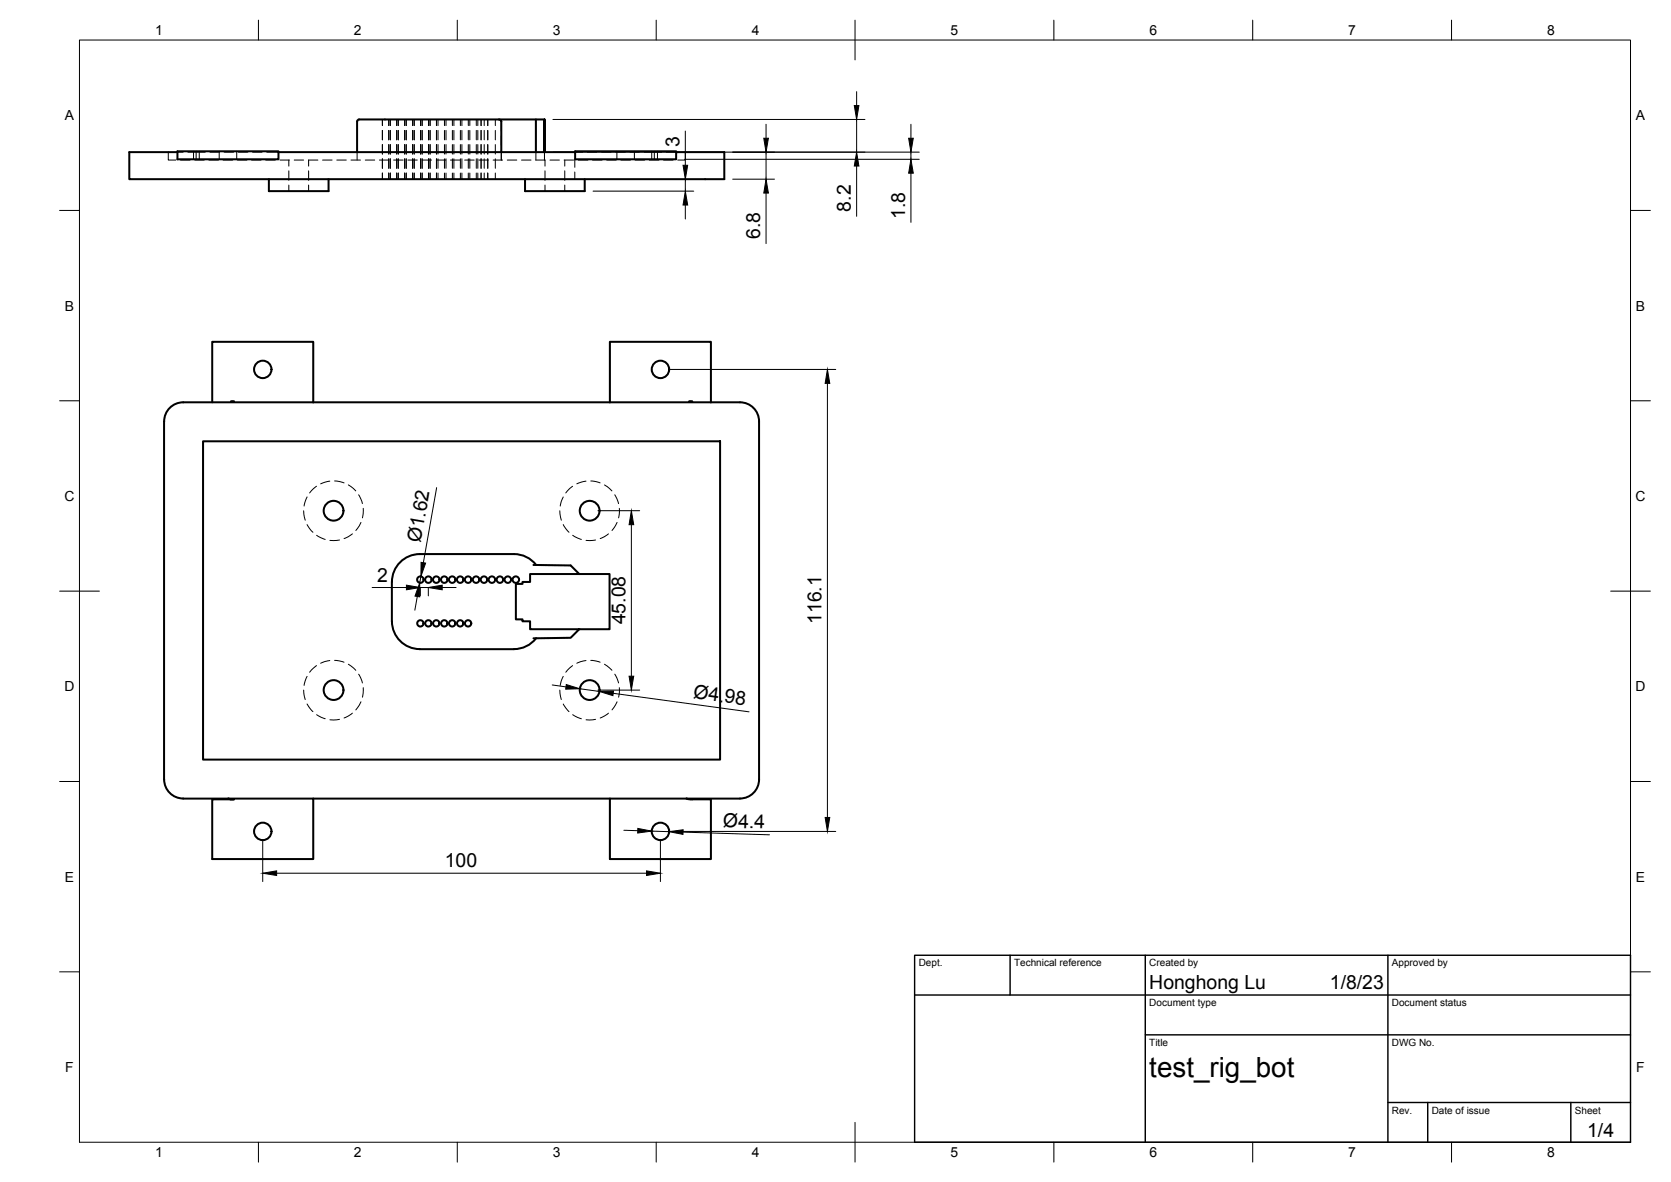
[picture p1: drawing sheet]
<svg xmlns="http://www.w3.org/2000/svg" width="420mm" height="297mm" viewBox="0 0 420 297" stroke-linecap="round" stroke-linejoin="round" font-family="sans-serif">
<!-- layer: Visible -->
<g fill="none" stroke="#000" stroke-width=".51">
<path d="M44.6 38.2h-12.1v6.8h149.6v-6.8h-12.1M44.6 38h25.4v2h-25.4zM70 38.2h74.6M89.8 30.5v7.7M90.3 30h35.2l.5 .4v7.8M90.3 30l-.4 .3-.1 .2M125.4 30h11.5M134.7 30v8.2M136.9 38.2v-8.2v8.2M144.6 38h25.4v2h-25.4zM67.6 45v3h15v-3M132 45v3h15v-3"/>
<path d="M41.3 105.9v90M51.1 110.9h130v80h-130zM53.4 101.1v-15.2h25.4v15.2M58.1 100.9h.8zM78.8 101.1h-32.7a4.8 4.8 0 0 0-4.8 4.8M78.8 101.1h107.3a4.8 4.8 0 0 1 4.8 4.8v90a4.8 4.8 0 0 1-4.8 4.8M153.4 101.1v-15.2h25.4v15.2M173.3 100.9h.7h-.7M98.5 146.2v9.9M98.6 156.1a7 7 0 0 0 6.9 7h23.8a7 7 0 0 0 5.5-2.7M134.1 142l9.4 .1 2.1 2.2h-12.3v1.9h-1.9v.5h-1.7v8.9h1.7v.5h1.9v2h12.3l-2.1 2.2-9.4 .1M134.8 142a7 7 0 0 0-5.6-2.8h-23.7a7 7 0 0 0-6.9 7"/>
<path d="M145.6 144.3h7.7v13.8h-7.7M41.3 195.9a4.8 4.8 0 0 0 4.8 4.8M46.1 200.7h32.7v15.2h-25.4v-15h5.4M57.4 200.7l1.5 .2M78.8 200.7h74.6M172.6 200.7l1.4 .2M186.1 200.7h-32.7v15.2h25.4v-15h-4.7"/>
<circle cx="66.1" cy="92.8" r="2.19"/>
<circle cx="166.1" cy="92.8" r="2.19"/>
<circle cx="83.9" cy="128.4" r="2.49"/>
<circle cx="148.3" cy="128.4" r="2.49"/>
<circle cx="105.7" cy="145.7" r=".81"/>
<circle cx="105.7" cy="156.7" r=".79"/>
<circle cx="107.7" cy="145.7" r=".81"/>
<circle cx="107.7" cy="156.7" r=".79"/>
<circle cx="109.7" cy="145.7" r=".81"/>
<circle cx="109.7" cy="156.7" r=".79"/>
<circle cx="111.7" cy="145.7" r=".81"/>
<circle cx="111.7" cy="156.7" r=".79"/>
<circle cx="113.7" cy="145.7" r=".81"/>
<circle cx="113.7" cy="156.7" r=".79"/>
<circle cx="115.7" cy="145.7" r=".81"/>
<circle cx="115.7" cy="156.7" r=".79"/>
<circle cx="117.7" cy="145.7" r=".81"/>
<circle cx="117.7" cy="156.7" r=".79"/>
<circle cx="119.7" cy="145.7" r=".81"/>
<circle cx="121.7" cy="145.7" r=".81"/>
<circle cx="123.7" cy="145.7" r=".81"/>
<circle cx="125.7" cy="145.7" r=".81"/>
<circle cx="127.7" cy="145.7" r=".81"/>
<circle cx="129.7" cy="145.7" r=".81"/>
<circle cx="83.9" cy="173.4" r="2.49"/>
<circle cx="148.3" cy="173.4" r="2.49"/>
<circle cx="66.1" cy="208.9" r="2.19"/>
<circle cx="166.1" cy="208.9" r="2.19"/>
</g>
<!-- layer: Hidden -->
<g fill="none" stroke="#000" stroke-width=".25">
<path d="M42.3 38.2v2h1.9M44.6 38.2h1.4M47.2 38.2h4.4M48.7 38v2M49.3 38v2M50.1 38v2M52.8 38.2h2.4M55.1 38v2M56.4 38.2h2.3M59.5 38v2M59.9 38.2h2.4M63.5 38.2h2.4"/>
<path d="M67.1 38.2h2.9M89.8 38.2v2M96.1 30v1.6M96.1 32.8v2.3M96.1 36.3v2.4M96.1 39.9v2.4M96.2 30v1.6M96.2 32.8v2.3M96.2 36.3v2.4M96.2 39.9v2.4M97.7 30v1.6M97.7 32.8v2.3"/>
<path d="M97.7 36.3v2.4M97.7 39.9v2.4M98.1 30v1.6M98.1 32.8v2.3M98.1 36.3v2.4M98.1 39.9v2.4M99.7 30v1.6M99.7 32.8v2.3M99.7 36.3v2.4M99.7 39.9v2.4M100.1 30v1.6M100.1 32.8v2.3"/>
<path d="M100.1 36.3v2.4M100.1 39.9v2.4M101.7 30v1.6M101.7 32.8v2.3M101.7 36.3v2.4M101.7 39.9v2.4M102.1 30v1.6M102.1 32.8v2.3M102.1 36.3v2.4M102.1 39.9v2.4M103.7 30v1.6M103.7 32.8v2.3"/>
<path d="M103.7 36.3v2.4M103.7 39.9v2.4M103.8 30v1.6M103.8 32.8v2.3M103.8 36.3v2.4M103.8 39.9v2.4M104.1 30v1.6M104.1 32.8v2.3M104.1 36.3v2.4M104.1 39.9v2.4M105.7 30v1.6M105.7 32.8v2.3"/>
<path d="M105.7 36.3v2.4M105.7 39.9v2.4M106.1 30v1.6M106.1 32.8v2.3M106.1 36.3v2.4M106.1 39.9v2.4M106.2 30v1.6M106.2 32.8v2.3M106.2 36.3v2.4M106.2 39.9v2.4M107.7 30v1.6M107.7 32.8v2.3"/>
<path d="M107.7 36.3v2.4M107.7 39.9v2.4M108.1 30v1.6M108.1 32.8v2.3M108.1 36.3v2.4M108.1 39.9v2.4M109.7 30v1.6M109.7 32.8v2.3M109.7 36.3v2.4M109.7 39.9v2.4M110.1 30v1.6M110.1 32.8v2.3"/>
<path d="M110.1 36.3v2.4M110.1 39.9v2.4M111.8 30v1.6M111.8 32.8v2.3M111.8 36.3v2.4M111.8 39.9v2.4M112.1 30v1.6M112.1 32.8v2.3M112.1 36.3v2.4M112.1 39.9v2.4M113.7 30v1.6M113.7 32.8v2.3"/>
<path d="M113.7 36.3v2.4M113.7 39.9v2.4M114.1 30v1.6M114.1 32.8v2.3M114.1 36.3v2.4M114.1 39.9v2.4M115.8 30v1.6M115.8 32.8v2.3M115.8 36.3v2.4M115.8 39.9v2.4M116.1 30v1.6M116.1 32.8v2.3"/>
<path d="M116.1 36.3v2.4M116.1 39.9v2.4M117.8 30v1.6M117.8 32.8v2.3M117.8 36.3v2.4M117.8 39.9v2.4M118.1 30v1.6M118.1 32.8v2.3M118.1 36.3v2.4M118.1 39.9v2.4M119.8 30v1.6M119.8 32.8v2.3"/>
<path d="M119.8 36.3v2.4M119.8 39.9v2.4M120.1 30v1.6M120.1 32.8v2.3M120.1 36.3v2.4M120.1 39.9v2.4M121 30v1.6M121 32.8v2.3M121 36.3v2.4M121 39.9v2.4M121.8 30v1.6M121.8 32.8v2.3"/>
<path d="M121.8 36.3v2.4M121.8 39.9v2.4M122.6 30v1.6M122.6 32.8v2.3M122.6 36.3v2.4M122.6 39.9v2.4M124.5 30v1.6M124.5 32.8v2.3M124.5 36.3v2.4M124.5 39.9v2.4M125.4 30l.4 .1 .2 .3v2.6M126 34.2v2.4"/>
<path d="M126 37.8v2.4M134.7 38.2v2M136.9 38.2v2M144.6 38.2h1.9M147.7 38.2h2.4M151.3 38.2h2.3M154.8 38.2h2.4M155.1 38v2M158.4 38.2h2.4M159.5 38v2M162 38.2h4.3M163.9 38v2"/>
<path d="M164.5 38v2M165.3 38v2M167.5 38.2h2.5M172.3 38.2v2h-1.9M45.4 40.2h2.4M49 40.2h2.4M52.5 40.2h2.4M56.1 40.2h2.4M59.7 40.2h2.4M63.3 40.2h2.3M66.8 40.2h2.4M70.4 40.2h2.4"/>
<path d="M72.6 40.2v1.5M72.6 42.9v2.4M72.6 46.5v1.5M74 40.2h2.3M77.6 42.9v2.4M77.6 46.5v1.5M79.9 40.2h-2.3v1.5M81.1 40.2h2.4M84.7 40.2h2.4M88.3 40.2h2.3M91.8 40.2h2.4M95.4 40.2h2.4"/>
<path d="M96.1 43.5v1.5M96.2 43.5v1.5M97.7 43.5v1.5M98.1 43.5v1.5M99 40.2h2.4M99.7 43.5v1.5M100.1 43.5v1.5M101.7 43.5v1.5M102.1 43.5v1.5M102.6 40.2h2.3M103.7 43.5v1.5M103.8 43.5v1.5"/>
<path d="M104.1 43.5v1.5M105.7 43.5v1.5M106.1 40.2h2.4M106.1 43.5v1.5M106.2 43.5v1.5M107.7 43.5v1.5M108.1 43.5v1.5M109.7 40.2h2.4M109.7 43.5v1.5M110.1 43.5v1.5M111.8 43.5v1.5M112.1 43.5v1.5"/>
<path d="M113.3 40.2h2.4M113.7 43.5v1.5M114.1 43.5v1.5M115.8 43.5v1.5M116.1 43.5v1.5M116.8 40.2h2.4M117.8 43.5v1.5M118.1 43.5v1.5M119.8 43.5v1.5M120.1 43.5v1.5M120.4 40.2h2.4M121 43.5v1.5"/>
<path d="M121.8 43.5v1.5M122.6 43.5v1.5M124 40.2h2.4M124.5 43.5v1.5M127.6 40.2h2.3M131.1 40.2h2.4M134.7 40.2h2.4M137 40.2v1.5M137 42.9v2.4M137 46.5v1.5M138.3 40.2h2.4M141.8 40.2h2.4"/>
<path d="M142 40.2v1.5M142 42.9v2.4M142 46.5v1.5M144.5 40.2v1.8M144.5 43.2v1.8M145.4 40.2h2.4M149 40.2h2.4M152.6 40.2h2.3M156.1 40.2h2.4M159.7 40.2h2.4M163.3 40.2h2.4M166.9 40.2h2.3"/>
<path d="M76.3 128.4l.5 2.3M77.2 131.8l1.5 2M77.2 124.9l-.7 2.3M79.6 122.2l-1.7 1.7M79.6 134.5l2.2 1.1M82.9 120.9l-2.3 .7M84.1 120.9l2.4 .5M85.4 135.7l-2.4 .1M87.6 121.9l1.9 1.5M88.6 134.2l-2.1 1.1M90.2 124.3l.9 2.3M90.8 131.3l-1.3 2"/>
<path d="M91.3 127.7l-.2 2.4M140.8 128.4l.3 2.3M141.6 131.8l1.5 2M141.6 124.9l-.7 2.3M144 122.2l-1.7 1.7M144 134.5l2.2 1.1M147.3 120.9l-2.3 .7M148.5 120.9l2.4 .5M149.8 135.7l-2.4 .1M152 121.9l1.9 1.5M153 134.2l-2.1 1.1M154.6 124.3l.9 2.3"/>
<path d="M155.2 131.3l-1.3 2M155.7 127.7l-.2 2.4M76.3 173.4l.5 2.4M77.2 176.9l1.5 1.9M77.2 170l-.7 2.2M79.6 167.3l-1.7 1.6M79.6 179.6l2.2 1M82.9 166l-2.3 .7M84.1 166l2.4 .4M87.6 166.9l1.9 1.6M88.6 179.2l-2.1 1.2M90.2 169.4l.9 2.2"/>
<path d="M90.8 176.4l-1.3 2M91.3 172.8l-.2 2.4M140.8 173.4l.3 2.4M141.6 176.9l1.5 1.9M141.6 170l-.7 2.2M144 167.3l-1.7 1.6M144 179.6l2.2 1M147.3 166l-2.3 .7M148.5 166l2.4 .4M152 166.9l1.9 1.6M153 179.2l-2.1 1.2M154.6 169.4l.9 2.2"/>
<path d="M155.2 176.4l-1.3 2M155.7 172.8l-.2 2.4M85.4 180.8l-2.4 .1M149.8 180.8l-2.4 .1"/>
</g>
<!-- layer: BORDER -->
<g fill="none" stroke="#000" stroke-width=".25">
<path d="M20 10.1h390v276.9h-390zM65 5.1v5M115 5.1v5M165 5.1v5M215 5.1v10M265 5.1v5M315 5.1v5M365 5.1v5M15 52.9h5M410 52.9h5M15 100.7h5M410 100.7h5"/>
<path d="M15 148.6h10M405 148.6h10M15 196.4h5M410 196.4h5M15 244.2h5M410 244.2h5M65 287v5M115 287v5M165 287v5M215 282.1v9.9M265 287v5M315 287v5"/>
<path d="M365 287v5"/>
</g>
<!-- layer: TITLEBLOCK -->
<path d="M230 240.1h180v46.9h-180zM230 250h180M254 240.1v9.9M288 240.1v46.9M349 240.1v46.9M288 260.1h122M349 277.1h61M359 277.1v9.9M395 277.1v9.9" fill="none" stroke="#000" stroke-width=".36"/>
<!-- layer: FD_Dimensions -->
<g fill="none" stroke="#000" stroke-width=".25">
<path d="M139 38.2h92.1M139 30h78.5M172.3 32.9v8.6M192.6 31.2v3.5M192.6 38.2v6.8M215.4 23v3.5M215.4 30v8.2M229 31.2v3.5M229 38.2v1.8M149.1 48h25.3M172.1 40h59M172.3 45v3"/>
<path d="M172.3 51.5v3.5M184.2 45h10.5M192.6 48.5v12.7M215.4 41.7v12.7M229 43.5v12.4M168.1 92.8h42M208 96.3v109.1M109.8 122.5l-3.4 18.9M150.3 128.3h10.5M158.7 131.9v38M93.6 147.6h8.6M104.9 149.9l-.6 3.4"/>
<path d="M105.7 147.8v1.9M105.7 147.6h2M105.8 144.9l-.3 1.6M107.7 147.8v1.9M111.2 147.6h3.5M138.9 172.1l3.4 .5M145.8 173.1l4.9 .7M150.3 173.4h10.5M154.2 174.2l34.1 4.7M66.1 211v10.5M69.6 219.4h93M156.9 208.6l3.5 .2"/>
<path d="M163.9 208.9l4.4 .1M166.1 211v10.5M168.1 208.9h42M171.7 209.1l21.8 .7"/>
</g>
<g fill="#000" stroke="#000" stroke-width=".25">
<path d="M192 34.7h1.2l-.6 3.5zM214.8 26.5h1.2l-.6 3.5zM228.5 34.7h1.1l-.6 3.5zM172.3 48l.6 3.5h-1.2zM171.7 41.5h1.2l-.6 3.5zM192.6 45l.6 3.5h-1.2zM215.4 38.2l.6 3.5h-1.2zM229 40l.6 3.5h-1.1zM208 92.8l.6 3.5h-1.1zM158.7 128.3l.6 3.6h-1.1zM102.2 147.1l3.5 .5-3.5 .6zM105.5 146.5v3.5l-1.1-.2z"/>
<path d="M105.9 141.3l1.1 .2-1.2 3.4zM107.7 147.6l3.5-.5v1.1zM142.4 172l3.4 1.1-3.6 .1zM150.7 173.8l3.6-.1-.2 1.1zM158.2 169.9h1.1l-.6 3.5zM66.1 219.4l3.5-.6v1.2zM160.4 208.2l3.5 .7-3.6 .4zM162.6 218.8l3.5 .6-3.5 .6zM168.3 209l3.5-.5-.1 1.2zM207.5 205.4h1.1l-.6 3.5z"/>
</g>
<text font-size="7" x="289" y="270.6">test_rig_bot</text>
<g font-size="4.9">
<text x="170.9" y="36.8" transform="rotate(-90 170.9 36.8)">3</text>
<text x="213.9" y="53.2" transform="rotate(-90 213.9 53.2)">8.2</text>
<text x="227.6" y="55" transform="rotate(-90 227.6 55)">1.8</text>
<text x="191.2" y="60" transform="rotate(-90 191.2 60)">6.8</text>
<text x="105.7" y="136.5" transform="rotate(-80 105.7 136.5)">Ø1.62</text>
<text x="94.8" y="146.2">2</text>
<text x="157.3" y="156.9" transform="rotate(-90 157.3 156.9)">45.08</text>
<text x="206.6" y="156.8" transform="rotate(-90 206.6 156.8)">116.1</text>
<text x="174.2" y="175.4" transform="rotate(8 174.2 175.4)">Ø4.98</text>
<text x="181.8" y="207.9" transform="rotate(2 181.8 207.9)">Ø4.4</text>
<text x="111.8" y="218">100</text>
<text x="289" y="248.5">Honghong Lu</text>
<text x="334.4" y="248.5">1/8/23</text>
<text x="399.1" y="285.7">1/4</text>
</g>
<g font-size="3.5">
<text x="39" y="8.8">1</text>
<text x="89" y="8.8">2</text>
<text x="139" y="8.8">3</text>
<text x="189" y="8.8">4</text>
<text x="239" y="8.8">5</text>
<text x="289" y="8.8">6</text>
<text x="339" y="8.8">7</text>
<text x="389" y="8.8">8</text>
<text x="16.3" y="30.2">A</text>
<text x="411.3" y="30.2">A</text>
<text x="16.3" y="78">B</text>
<text x="411.3" y="78">B</text>
<text x="16.2" y="125.9">C</text>
<text x="411.2" y="125.9">C</text>
<text x="16.2" y="173.7">D</text>
<text x="411.2" y="173.7">D</text>
<text x="16.3" y="221.6">E</text>
<text x="411.3" y="221.6">E</text>
<text x="16.4" y="269.4">F</text>
<text x="411.4" y="269.4">F</text>
<text x="39" y="290.8">1</text>
<text x="89" y="290.8">2</text>
<text x="139" y="290.8">3</text>
<text x="189" y="290.8">4</text>
<text x="239" y="290.8">5</text>
<text x="289" y="290.8">6</text>
<text x="339" y="290.8">7</text>
<text x="389" y="290.8">8</text>
</g>
<g font-size="2.5">
<text x="231" y="242.9">Dept.</text>
<text x="255" y="242.9">Technical reference</text>
<text x="289" y="242.9">Created by</text>
<text x="350" y="242.9">Approved by</text>
<text x="289" y="252.8">Document type</text>
<text x="350" y="252.8">Document status</text>
<text x="289" y="262.9">Title</text>
<text x="350" y="262.9">DWG No.</text>
<text x="350" y="279.9">Rev.</text>
<text x="360" y="279.9">Date of issue</text>
<text x="396" y="279.9">Sheet</text>
</g>
</svg>
